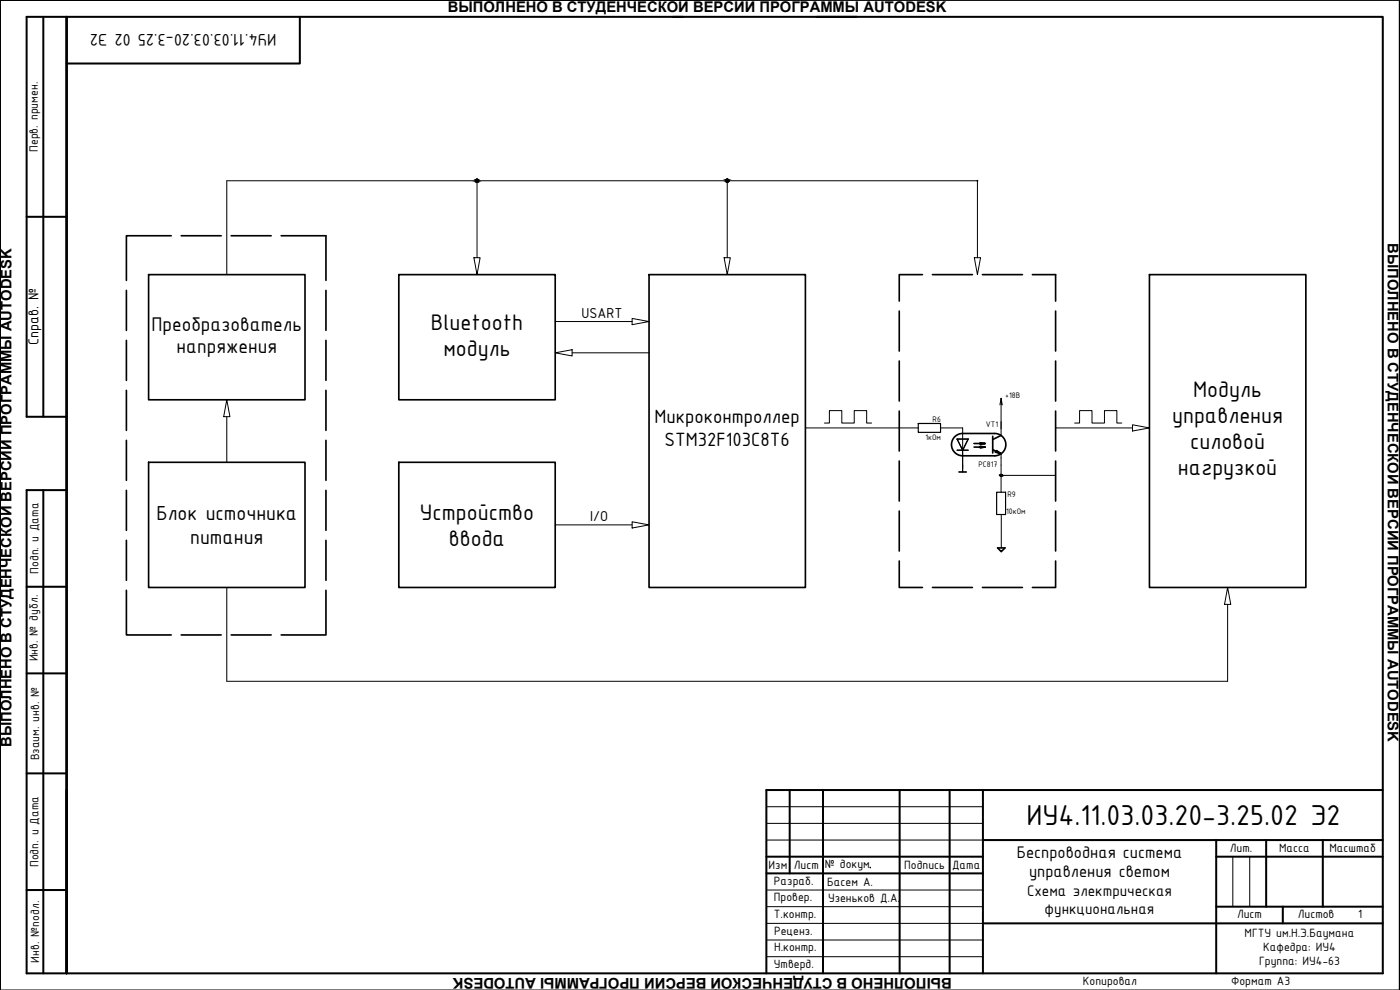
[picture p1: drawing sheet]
<svg xmlns="http://www.w3.org/2000/svg" width="420mm" height="297mm" viewBox="0 0 420 297" stroke-linecap="round" stroke-linejoin="round" font-family="sans-serif">
<g fill="none" stroke="#000" stroke-width=".3">
<path d="M0 .1v296.9v-296.9h210zM420 .1h-420v296.9M420 .1v296.9v-296.9M420 .1v296.9h-420M230 247h65M230 242h65M230 252h65M370 257.3v14.7M375.1 257.3v14.7M230 277h65M230 272h65M230 267h65"/>
<path d="M230 287h65M230 282h65"/>
</g>
<g fill="none" stroke="#000" stroke-width=".6">
<path d="M13 5.1v119.9M20 5.1v286.9v-55M20 5.1v286.9zM90 5.1v14h-70M201.9 5.1h213.1v286.9h-407v-144.9h12M205 5.1h-197v119.9h12M245.1 5.1h12M8 65.1h12M13 147.1v144.9M8 176.1h12M8 202h12M8 232h12"/>
<path d="M237 237v25.1M247 237v55M270 237v55M285 237v55M295 237v55M415 237h-185v55M230 257h65M295 252h120M365 252v40M365 257h50M380 252v20M397 252v20"/>
<path d="M8 267h12M230 262.1h65M295 277h120M365 272h50M385 272v5"/>
</g>
<g fill="none" stroke="#000" stroke-width=".5">
<path d="M51.4 70.7h-13.5v13.4M54.4 70.7h12M69.4 70.7h12M84.4 70.7h13.4v13.4M37.9 87.1v12M44.6 82.4h46.9v37.5h-46.9zM97.8 87.1v12M119.7 82.4h46.9v37.5h-46.9zM194.8 82.4h46.9v93.9h-46.9zM269.9 93.3v12M276.8 82.4h-6.9v7.9M279.8 82.4h12"/>
<path d="M294.8 82.4h12M309.8 82.4h7v7.9M316.8 93.3v12M345 82.4h46.9v93.9h-46.9zM37.9 102.1v12M37.9 117.1v12M97.8 102.1v12M97.8 117.1v12M269.9 108.3v12M316.8 108.3v12M37.9 132.1v12M44.6 138.7h46.9v37.6h-46.9z"/>
<path d="M97.8 132.1v12M119.7 138.7h46.9v37.6h-46.9zM269.9 123.3v12M269.9 138.3v12M288.9 130.1h9.6M288.9 130.1a3.3 3.3 0 0 0-3.3 3.3 3.3 3.3 0 0 0 3.3 3.4h9.6a3.3 3.3 0 0 0 3.4-3.4 3.3 3.3 0 0 0-3.4-3.3M292.3 133.1h3.3h-1.4M292.3 134.1h3.3l-1.4-.2v.5l1.4-.3M294.2 132.9l1.4 .2-1.4 .2zM297.9 134.9l2.5 1.2M297.9 130.9v5M299.1 135.2l1.3 .9-1.5-.4z"/>
<path d="M300.4 130.6l-2.5 1.3M316.8 123.3v12M316.8 138.3v12M37.9 147.1v12M97.8 147.1v12M269.9 153.3v12M287.8 141.6h2.2M316.8 153.3v12M37.9 177.1v13.4h13.5M37.9 162.1v12M97.8 177.1v13.4h-13.4M97.8 162.1v12"/>
<path d="M269.9 168.3v8h6.9M279.8 176.3h12M294.8 176.3h12M299.4 164.4h2.2l-1.1 1.1zM316.8 168.3v8h-7M54.4 190.5h12M69.4 190.5h12"/>
<circle cx="143.2" cy="54.2" r=".44"/>
<circle cx="218.3" cy="54.2" r=".44"/>
<circle cx="300.4" cy="142.6" r=".26"/>
</g>
<g fill="none" stroke="#000" stroke-width=".3">
<path d="M143.2 54.2v23.1M218.2 54.2v23.1M142.2 77.3h1.9l-.9 5.1zM217.3 77.3h1.9l-1 5.1zM292.4 77.3h1.9l-1 5.1zM293.3 77.3v-23.1h-225.2v28.2M166.6 96.5h23.1M189.7 95.5l5.1 1-5.1 .9zM68.1 119.9l.9 5.1h-1.9zM166.6 105.9l5.1-1v1.9zM171.7 105.9h23.1M300.4 119.5l-.3 2"/>
<path d="M68.1 125v13.7M241.7 128.4h33.9M247.4 126.9h1.5v-3.7h3.7v3.7h3.8v-3.7h3.7v3.7h1.5M282.3 128.4h6.6v13.2v-6.5M292.3 133.1h.5h-.5M300.4 126.5v2.2M300.4 136.2v11.5M300.8 121.5l-.4-2v11.2M316.8 128.4h23.1M322.5 126.9h1.5v-3.7h3.7v3.7h3.8v-3.7h3.7v3.7h1.5M339.9 127.5l5.1 .9-5.1 .9zM166.6 157.5h23.1"/>
<path d="M189.7 156.6l5.1 .9-5.1 .9zM300.4 142.6h16.4M300.5 154.4v10M68.1 176.3v28.1h300.3v-23.1M368.4 176.3l1 5h-1.9z"/>
</g>
<g fill="#000" stroke="#000" stroke-width=".3">
<circle cx="143.2" cy="54.2" r=".12"/>
<circle cx="218.2" cy="54.2" r=".12"/>
<circle cx="293.3" cy="54.2" r=".12"/>
</g>
<g fill="#000" stroke="#000" stroke-width=".3">
<path d="M143.1 53.8h.2zM143 53.8h.3z"/>
<path d="M143 53.8h.4zM143 53.8h.4z"/>
<path d="M143 54.6h.3zM143 54.6l.2 .1z"/>
<path d="M143 53.8l.4 .1zM142.9 53.9h.5z"/>
<path d="M143 54.6h.4zM143 54.6h.3z"/>
<path d="M142.9 53.9h.6zM142.8 53.9h.7z"/>
<path d="M142.9 54.6h.5zM142.9 54.6h.5z"/>
<path d="M142.8 53.9l.7 .1zM142.8 53.9l.7 .1z"/>
<path d="M142.8 54.5h.7zM142.8 54.5l.6 .1z"/>
<path d="M142.8 54l.8 .1zM142.8 54l.8 .1z"/>
<path d="M142.8 54.5h.7zM142.8 54.5h.7z"/>
<path d="M142.7 54.1h.9zM142.7 54.1h.9z"/>
<path d="M142.7 54.4h.9zM142.7 54.4l.8 .1z"/>
<path d="M142.7 54.1l.9 .1zM142.7 54.1l.9 .1z"/>
<path d="M142.7 54.3h.9zM142.7 54.3l.9 .1z"/>
<path d="M142.7 54.2h.9zM142.7 54.2l.9 .1z"/>
<path d="M218.2 53.8h.2zM218.1 53.8h.3z"/>
<path d="M218.1 53.8h.3zM218 53.8h.4z"/>
<path d="M218.1 54.6h.3zM218.1 54.6h.2z"/>
<path d="M218 53.8l.5 .1zM218 53.9h.5z"/>
<path d="M218 54.6h.4zM218 54.6h.4z"/>
<path d="M218 53.9h.6zM218 53.9h.6z"/>
<path d="M218 54.6h.5zM218 54.6h.4z"/>
<path d="M217.9 53.9l.7 .1zM217.9 53.9l.7 .1z"/>
<path d="M217.9 54.5h.7zM217.9 54.5l.6 .1z"/>
<path d="M217.9 54l.8 .1zM217.9 54l.8 .1z"/>
<path d="M217.9 54.4h.7zM217.9 54.4l.7 .1z"/>
<path d="M217.8 54.1h.9zM217.8 54.1h.9z"/>
<path d="M217.8 54.4h.9zM217.8 54.4h.8z"/>
<path d="M217.8 54.1l.9 .1zM217.8 54.1l.9 .1z"/>
<path d="M217.8 54.2l.9 .1zM217.8 54.2l.9 .1z"/>
<path d="M217.8 54.3h.9zM217.8 54.3l.9 .1z"/>
<path d="M300.4 142.4h.2zM300.3 142.4h.3z"/>
<path d="M300.3 142.4h.3zM300.3 142.4h.3z"/>
<path d="M300.3 142.9h.3zM300.3 142.9h.2z"/>
<path d="M300.3 142.4l.3 .1zM300.3 142.4l.3 .1z"/>
<path d="M300.3 142.9h.3zM300.3 142.9h.3z"/>
<path d="M300.2 142.5h.5zM300.2 142.5h.5z"/>
<path d="M300.2 142.8h.4zM300.2 142.8l.4 .1z"/>
<path d="M300.2 142.5h.5zM300.2 142.5h.5z"/>
<path d="M300.2 142.8h.5zM300.2 142.8h.4z"/>
<path d="M300.2 142.5l.5 .1zM300.2 142.5l.5 .1z"/>
<path d="M300.2 142.7h.5zM300.2 142.7l.5 .1z"/>
<path d="M300.2 142.6h.5zM300.2 142.6h.5z"/>
<path d="M300.2 142.6l.5 .1zM300.2 142.6l.5 .1z"/>
<path d="M300.2 142.7h.5zM300.2 142.7h.5z"/>
</g>
<path d="M275.6 127.1h6.7v2.6h-6.7zM287.2 131.7h3.4l-1.7 3.4zM287.2 135.1h3.4M299.1 147.7h2.7v6.7h-2.7z" fill="none" stroke="#000" stroke-width=".35"/>
<g fill="#000" stroke="#000" stroke-width=".3">
<path d="M299 135.4l.8 .3zM299.1 135.2l.3 .2h-.4z"/>
<path d="M294.2 133.9l1.4 .2h-1.4zM294.2 134.1v.3l1.4-.3z"/>
<path d="M299 135.4l.5 .3h-.6zM298.9 135.7l1.5 .4-.9-.4z"/>
<path d="M299 135.4l.8 .3zM299.5 135.7l.9 .4z"/>
<circle cx="294.2" cy="133.1" r=".25"/>
</g>
<text font-size="9.3" x="308.1" y="247.5">ИУ4.11.03.03.20-3.25.02 Э2</text>
<g font-size="7.3">
<text x="129.3" y="98.9">Bluetooth</text>
<text x="133.1" y="106.7">модуль</text>
<text x="358.1" y="119.1">Модуль</text>
<text x="351.8" y="126.9">управления</text>
<text x="357.2" y="134.7">силовой</text>
<text x="353.5" y="142.5">нагрузкой</text>
<text x="126" y="155.9">Устройство</text>
<text x="134.7" y="163.7">ввода</text>
</g>
<g font-size="6.6">
<text x="46.9" y="156.1">Блок источника</text>
<text x="57.1" y="163.1">питания</text>
</g>
<g font-size="6.4">
<text x="45.5" y="99.2">Преобразователь</text>
<text x="53" y="106.1">напряжения</text>
</g>
<g font-size="6.2">
<text x="196.4" y="127.1">Микроконтроллер</text>
<text x="199.5" y="133.7">STM32F103C8T6</text>
</g>
<g font-size="5.4">
<text x="83" y="10.3" transform="rotate(-180 83 10.3)">ИУ4.11.03.03.20-3.25 02 Э2</text>
<text x="305.1" y="257.4">Беспроводная система</text>
<text x="308.8" y="263.2">управления светом</text>
</g>
<g font-size="5">
<text x="308.2" y="268.8">Схема электрическая</text>
<text x="313.5" y="274.2">функциональная</text>
</g>
<g font-size="4.7">
<text x="174.6" y="95.4">USART</text>
<text x="11.5" y="103.6" transform="rotate(-90 11.5 103.6)">Справ. №</text>
<text x="177.1" y="156.4">I/O</text>
</g>
<g font-size="4.4">
<text x="134.4" y="3.5">ВЫПОЛНЕНО В СТУДЕНЧЕСКОЙ ВЕРСИИ ПРОГРАММЫ AUTODESK</text>
<text x="416.5" y="72.9" transform="rotate(90 416.5 72.9)">ВЫПОЛНЕНО В СТУДЕНЧЕСКОЙ ВЕРСИИ ПРОГРАММЫ AUTODESK</text>
<text x="3.5" y="224.2" transform="rotate(-90 3.5 224.2)">ВЫПОЛНЕНО В СТУДЕНЧЕСКОЙ ВЕРСИИ ПРОГРАММЫ AUTODESK</text>
<text x="285.6" y="293.6" transform="rotate(-180 285.6 293.6)">ВЫПОЛНЕНО В СТУДЕНЧЕСКОЙ ВЕРСИИ ПРОГРАММЫ AUTODESK</text>
</g>
<g font-size="3.9">
<text x="11.4" y="45.6" transform="rotate(-90 11.4 45.6)">Перв. примен.</text>
<text x="11.6" y="172.1" transform="rotate(-90 11.6 172.1)">Подп. и Дата</text>
<text x="11.3" y="198.4" transform="rotate(-90 11.3 198.4)">Инв. № дубл.</text>
<text x="11.7" y="228.1" transform="rotate(-90 11.7 228.1)">Взаим. инв. №</text>
<text x="369.1" y="255.6">Лит.</text>
<text x="383.9" y="255.6">Масса</text>
<text x="399" y="255.6">Масштаб</text>
<text x="11.6" y="260.2" transform="rotate(-90 11.6 260.2)">Подп. и Дата</text>
<text x="230.7" y="260.8">Изм</text>
<text x="238.2" y="260.8">Лист</text>
<text x="247.5" y="260.4">№ докум</text>
<text x="271.4" y="260.8">Подпись</text>
<text x="285.7" y="260.6">Дата</text>
<text x="232.3" y="265.4">Разраб.</text>
<text x="248.3" y="265.8">Басем А.</text>
<text x="232.3" y="270.4">Провер.</text>
<text x="232.3" y="275.4">Т.контр.</text>
<text x="248.5" y="270.6">Узеньков Д.А.</text>
<text x="371.2" y="275.6">Лист</text>
<text x="389.5" y="275.6">Листов</text>
<text x="407.6" y="275.6">1</text>
<text x="232.3" y="280.6">Реценз.</text>
<text x="373.5" y="281.2">МГТУ им.Н.Э.Баумана</text>
<text x="232.3" y="285.2">Н.контр.</text>
<text x="379.1" y="285.4">Кафедра: ИУ4</text>
<text x="11.7" y="288.8" transform="rotate(-90 11.7 288.8)">Инв. №подл.</text>
<text x="232.3" y="290.4">Утверд.</text>
<text x="377.9" y="289.6">Группа: ИУ4-63</text>
<text x="325" y="295.4">Копировал</text>
<text x="369.5" y="295.5">Формат А3</text>
</g>
<text font-size="3.1" x="259.6" y="261.8">.</text>
<g font-size="2.6">
<text x="301.7" y="119.5">+18В</text>
<text x="279.9" y="126.7">R6</text>
<text x="295.9" y="128.1">VT1</text>
<text x="277.7" y="132.1">1кОм</text>
<text x="293.6" y="140.2">PC817</text>
<text x="302.3" y="149.2">R9</text>
<text x="302" y="154.2">10кОм</text>
</g>
</svg>
